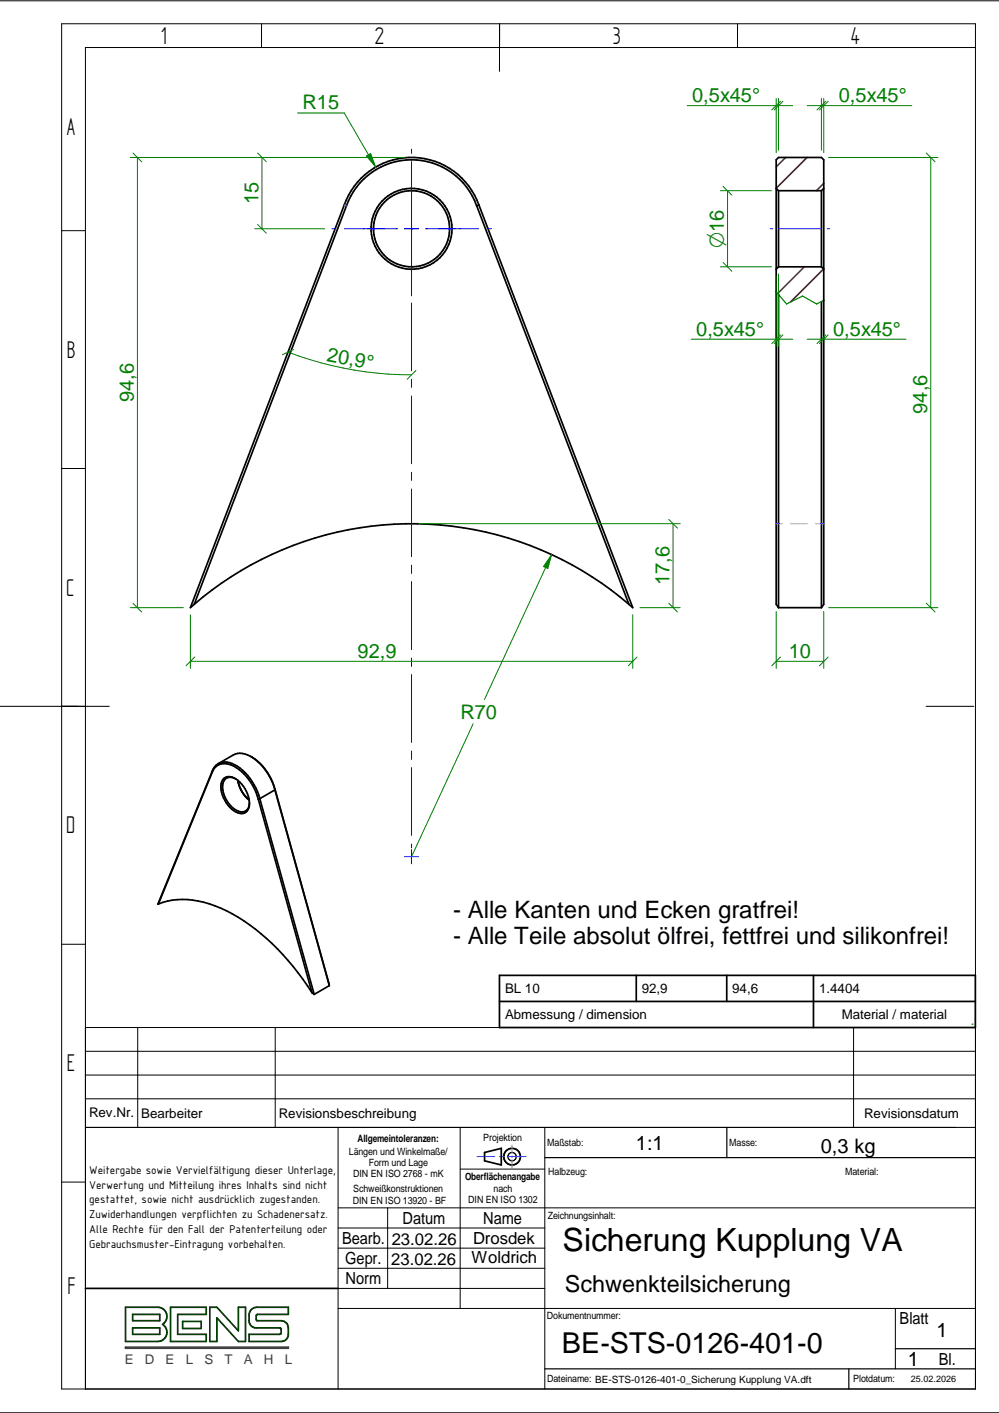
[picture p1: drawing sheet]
<svg xmlns="http://www.w3.org/2000/svg" width="210mm" height="297mm" viewBox="0 0 210 297" stroke-linecap="round" stroke-linejoin="round" font-family="sans-serif">
<g fill="none" stroke="#000" stroke-width=".21">
<path d="M0 .2h209.9M13 5h192v287h-192zM54.9 5v5M105 5l-.1 10M155 5v5M205 10h-187.1v282M13 48.5h4.9M13 98.5h4.9M0 148.5h23M194.6 148.5h10M13 198.5h4.9M17.9 216h187.1"/>
<path d="M28.9 216v21M57.8 216v21M179.3 216v21M17.9 226h187.1M17.9 237h187.1M17.9 231h187.1M17.9 221h187.1M71 237v55M96.7 237v38.1M114.5 237v55M13 248.5h4.9M71 258.1h43.5"/>
<path d="M71 253.9h134M81.4 253.9v16.9M96.7 245.8h17.8M71 275.1h134M71 262.4h43.5M71 266.6h43.5M71 270.8h43.5M188.1 275.1v12.7M0 297h209.9"/>
</g>
<g fill="none" stroke="#000" stroke-width=".25">
<path d="M152.7 237v6.4M114.5 243.4h90.5M114.5 287.8h90.5M178.4 287.8v4.2M188.1 283.5h16.9"/>
<circle cx="107.6" cy="243.2" r=".87"/>
</g>
<g fill="none" stroke="#000" stroke-width=".36">
<path d="M163.1 39.6l.5 .5M173.1 39.6l-.5 .5M72.3 43.1l.5 .2M72.3 43.1l-32.3 84.6 .8-.7M72.8 43.3l-32 83.7M100.2 43.3l31.9 83.7M100.6 43.1l-.5 .2a14.5 14.5 0 0 0-13.6-9.7 14.5 14.5 0 0 0-13.7 9.7M100.6 43.1a15 15 0 0 0-14.1-10 15 15 0 0 0-14.2 10M100.6 43.1l32.3 84.6-.8-.7M163.6 56.1l-.5 .5M163.6 40.1h9M163.6 40.1v16"/>
<path d="M163.6 56.1h9M172.6 40.1v16M172.6 56.1l.5 .5M163.6 61.9v65.8M172.6 63.4v64.3M132.1 127a70 70 0 0 0-91.3 0M163.6 127.7l-.5-.7v-93.4l.5-.5h9l.5 .5v93.4l-.5 .7M163.6 127.7h9M101.8 242.3l3.5-.9v3.5l-3.5-.9zM17.9 270.8h53.1"/>
<circle cx="86.5" cy="48.1" r="8"/>
<circle cx="86.5" cy="48.1" r="8.5"/>
<circle cx="107.6" cy="243.2" r="1.75"/>
</g>
<path d="M100.2 243.1h3.8M104.9 243.1h1M106.8 243.1h3.8M107.6 240.7v1.8M107.6 242.9v.5M107.6 243.8v1.8" fill="none" stroke="#229aff" stroke-width=".21"/>
<path d="M26.4 274.8h6.7a1.95 1.95 0 0 1 1.9 1.4 1.95 1.95 0 0 1-.8 2.2 1.95 1.95 0 0 1 .8 2.2 1.95 1.95 0 0 1-1.9 1.4h-6.7zM27.9 276.3h5.7v1.3h-5.7zM27.9 279.1h5.7v1.4h-5.7zM35.8 274.8h7.5v1.5h-6v4.2h6v1.5h-7.5zM38.4 277.8h3.9v1.5h-3.9zM44.1 274.8h1.5l4.5 5v-5h1.5v7.2h-1.5l-4.5-5v5h-1.5zM52.7 275.4l.6-.4 .7-.2h6.6v1.5h-6.5l-.3 .3v.7l.2 .3h5.1l.6 .2a1.49 1.49 0 0 1 .9 1.3 2.9 2.9 0 0 1-.3 2.3l-.6 .5-.6 .1h-6.8v-1.5h6.5l.3-.3v-.8l-.3-.3h-5.3l-.8-.5a3.4 3.4 0 0 1-.2-2.9z" fill="none" stroke="#004000" stroke-width=".36"/>
<path d="M26.4 283.2h34.2v.2h-34.2z" fill="none" stroke="#3f3f3f" stroke-width=".36"/>
<path d="M163.1 61.3l2.2 2.6 3.3-1.7 3 1.7 1.5-.7M204.2 215.3h.1M204.2 216h.1" fill="none" stroke="#008000" stroke-width=".25"/>
<path d="M72.3 43.1l.2 .1M72.7 43.2l.1 .1M163.1 110.1h1.2M166.1 110.1h3.5M171.4 110.1h1.7" fill="none" stroke="#f0f" stroke-width=".25"/>
<path d="M165.1 33.1l-2 2M169.6 33.1l-6.5 6.5M173.1 38.5l-1.6 1.6M169 56.1l-5.6 5.6M173 56.6l-6.9 6.9" fill="none" stroke="#f00" stroke-width=".36"/>
<g fill="none" stroke="#00f" stroke-width=".21">
<path d="M86.5 31.3v.9M86.5 34v28.2M69.7 48.1h.9M72.4 48.1h10.1M82.6 48.1h.9M85 48.1h3M89.5 48.1h.8M90.5 48.1h10.1M102.3 48.1h.9M86.5 63.7v14.3M86.5 79.7v1.7M86.5 83.2v14.3"/>
<path d="M86.5 99.3v1.7M86.5 102.8v14.2M86.5 118.8v1.7M86.5 122.3v14.3M86.5 138.3v1.8M86.5 141.8v14.3M86.5 157.9v1.7M86.5 161.4v14.2M86.5 177.4v.8"/>
</g>
<g fill="none" stroke="#008000" stroke-width=".21">
<path d="M62.5 23.7h9.8l6.6 11.4M77 32.8l.9-.5 1 2.8zM144.4 22.2h22.2M163.1 20.7v11.4M163.6 20.7v10.9M164 21.3l-1.8 1.8M164.5 21.3l-1.8 1.8M169.6 22.2h22M172.6 20.7v10.9M173.1 20.7v11.4M173.5 21.3l-1.8 1.8M174 21.3l-1.8 1.8"/>
<path d="M174.1 33.1h23M194.6 32.2l1.9 1.8M195.6 33.1v94.6M163.1 128.5v12M163.1 139h10M164 138.1l-1.8 1.9M173.1 128.5v12M174 138.1l-1.8 1.9M174.1 127.7h23M194.6 126.8l1.9 1.9"/>
</g>
<path d="M77 32.8l.9-.5 1 2.8z" fill="#008000"/>
<g fill="none" stroke="#008000" stroke-width=".21">
<path d="M151.9 39.2l1.9 1.8M151.4 40.1h10.7M151.4 56.1h10.7M151.9 55.2l1.9 1.8M152.9 40.1v16M163.1 58.1v14.7M163.6 57.6v15.2M145.2 71.3h21.4M164 70.4l-1.8 1.8M164.5 70.4l-1.8 1.8M169.6 71.3h20.8M173.5 70.4l-1.8 1.8"/>
<path d="M174 70.4l-1.8 1.8M115.9 116.6l-.8 2.9-.9-.4zM115.9 116.6l-14.1 30.4M99.4 152.1l-12.9 28"/>
</g>
<path d="M86.5 178.6v3M85 180.1h3" fill="none" stroke="#00f" stroke-width=".21"/>
<path d="M115.9 116.6l-.8 2.9-.9-.4z" fill="#008000"/>
<g fill="none" stroke="#008000" stroke-width=".21">
<path d="M27.4 33.1h57.6M27.9 32.2l1.9 1.8M28.9 33.1v94.6M54.1 32.2l1.9 1.8M55 33.1v15M53.5 48.1h14.7M54.1 47.2l1.9 1.8M60.5 74a73.1 73.1 0 0 0 26 4.8M61.7 73.5l-2.4 1.1M87.4 77.9l-1.8 1.8M88 110.1h54.9M140.5 109.2l1.8 1.8"/>
<path d="M141.4 110.1v17.6M27.4 127.7h11.1M27.9 126.8l1.9 1.9M40 129.2v11.3M40 139h92.9M40.9 138.1l-1.8 1.9M132.9 129.2v11.3M133.9 138.1l-1.9 1.9M134.5 127.7h8.4M140.5 126.8l1.8 1.9"/>
</g>
<path d="M161.8 48.1h.6M163.6 48.1h9M173.8 48.1h.5" fill="none" stroke="#00f" stroke-width=".21"/>
<g fill="none" stroke="#000" stroke-width=".36">
<path d="M52.8 159.1a11.9 11.9 0 0 1 5 7M44.6 162.4l-11.3 27.7M44.6 162.4a2.8 2.8 0 0 1 4-1.6 10.7 10.7 0 0 1 5.7 7.2M44.6 162.1l-11.4 28h.1M44.6 162.1v.3M44.6 162.1a3 3 0 0 1 4.7-1.3 11.6 11.6 0 0 1 5.3 7.1M47 163.7a2.28 2.28 0 0 1 3 .4 6.2 6.2 0 0 1 2.3 5.7 1.73 1.73 0 0 1-2.8 .8 6.1 6.1 0 0 1-2.9-6.3zM49.5 163.7a1.74 1.74 0 0 0-2-.1 1.74 1.74 0 0 0-.7 2 5.8 5.8 0 0 0 3.8 5.1 1.64 1.64 0 0 0 1.8-1.9M50 164.1a6.2 6.2 0 0 0 2.4 4.1 7 7 0 0 1-2.4-4.1M54.2 160.1a4.6 4.6 0 0 0-5.2-1.4l-3.2 1.8M54.3 168l11.3 40.7M54.6 167.9l-.3 .1"/>
<path d="M54.6 167.9l11.4 41.1M54.6 160.5a12.5 12.5 0 0 1 3.2 5.4M57.8 166.1l-3.2 1.8M57.8 166.1l11.4 41.1M57.8 165.9l11.4 41.3M57.8 165.9v.2M33.3 190.1a16.5 16.5 0 0 1 13.1 .8 46 46 0 0 1 19.2 17.8M65.6 208.7l.4 .3M69.2 207.2l-3.2 1.8M104.9 210.5h100M104.9 205h100v11h-100zM133.7 205v5.5"/>
<path d="M152.7 205v5.5M170.9 205v11"/>
</g>
<text font-size="6.7" x="118.2" y="262.9">Sicherung Kupplung VA</text>
<text font-size="6" x="118" y="284.3">BE-STS-0126-401-0</text>
<g font-size="5.8">
<text x="33.8" y="9.2">1</text>
<text x="78.8" y="9.2">2</text>
<text x="128.8" y="9.2">3</text>
<text x="178.8" y="9.2">4</text>
<text x="14" y="28.4">A</text>
<text x="14" y="75.2">B</text>
<text x="13.9" y="125.2">C</text>
<text x="13.9" y="175.2">D</text>
<text x="14" y="225.2">E</text>
<text x="14.2" y="271.9">F</text>
</g>
<g font-size="5">
<text x="95.2" y="192.9">- Alle Kanten und Ecken gratfrei!</text>
<text x="95.2" y="198.5">- Alle Teile absolut ölfrei, fettfrei und silikonfrei!</text>
</g>
<text font-size="4.9" x="118.7" y="271.5">Schwenkteilsicherung</text>
<text font-size="4.6" fill="#008000" x="152.1" y="52.2" transform="rotate(-90 152.1 52.2)">O16</text>
<g font-size="4.2" fill="#008000">
<text x="63.6" y="23">R15</text>
<text x="145.4" y="21.5">0,5x45°</text>
<text x="176.2" y="21.5">0,5x45°</text>
<text x="54.3" y="42.9" transform="rotate(-90 54.3 42.9)">15</text>
<text x="146.3" y="70.6">0,5x45°</text>
<text x="175" y="70.6">0,5x45°</text>
<text x="68.5" y="76" transform="rotate(10 68.5 76)">20,9°</text>
<text x="28.1" y="84.5" transform="rotate(-90 28.1 84.5)">94,6</text>
<text x="194.8" y="87" transform="rotate(-90 194.8 87)">94,6</text>
<text x="140.7" y="123" transform="rotate(-90 140.7 123)">17,6</text>
<text x="75.1" y="138.3">92,9</text>
<text x="165.7" y="138.3">10</text>
<text x="96.8" y="151.1">R70</text>
</g>
<g font-size="4.2">
<text x="133.6" y="241.8">1:1</text>
<text x="172.5" y="242.4">0,3 kg</text>
<text x="196.8" y="281.1">1</text>
<text x="190.8" y="287.1">1</text>
</g>
<g font-size="3.5">
<text x="84.6" y="257.2">Datum</text>
<text x="101.5" y="257.2">Name</text>
<text x="71.9" y="261.5">Bearb.</text>
<text x="82.3" y="261.7">23.02.26</text>
<text x="99.4" y="261.5">Drosdek</text>
<text x="72.5" y="265.7">Gepr.</text>
<text x="72.6" y="269.9">Norm</text>
<text x="82.2" y="265.8">23.02.26</text>
<text x="99.1" y="265.6">Woldrich</text>
<text x="189" y="278.4">Blatt</text>
<text x="197.3" y="286.9">Bl.</text>
</g>
<g font-size="2.8">
<text x="106.1" y="208.7">BL 10</text>
<text x="134.9" y="208.7">92,9</text>
<text x="153.9" y="208.7">94,6</text>
<text x="172.1" y="208.7">1.4404</text>
<text x="106.1" y="214.2">Abmessung / dimension</text>
<text x="176.9" y="214.2">Material / material</text>
<text x="18.7" y="234.9">Rev.Nr.</text>
<text x="29.7" y="234.9">Bearbeiter</text>
<text x="58.6" y="234.9">Revisionsbeschreibung</text>
<text x="181.6" y="234.9">Revisionsdatum</text>
</g>
<g font-size="2.8" fill="#3f3f3f">
<text x="26.2" y="286.8">E</text>
<text x="30.4" y="286.8">D</text>
<text x="34.8" y="286.8">E</text>
<text x="39" y="286.8">L</text>
<text x="42.9" y="286.8">S</text>
<text x="47.2" y="286.8">T</text>
<text x="51.2" y="286.8">A</text>
<text x="55.5" y="286.8">H</text>
<text x="59.8" y="286.8">L</text>
</g>
<g font-size="2.6">
<text x="18.8" y="246.7">Weitergabe sowie Vervielfältigung dieser Unterlage,</text>
<text x="18.8" y="249.9">Verwertung und Mitteilung ihres Inhalts sind nicht</text>
<text x="18.8" y="253">gestattet, sowie nicht ausdrücklich zugestanden.</text>
<text x="18.8" y="256.1">Zuwiderhandlungen verpflichten zu Schadenersatz.</text>
<text x="18.8" y="259.2">Alle Rechte für den Fall der Patenterteilung oder</text>
<text x="18.8" y="262.4">Gebrauchsmuster-Eintragung vorbehalten.</text>
</g>
<g font-size="2.1">
<text x="75.1" y="240">Allgemeintoleranzen:</text>
<text x="101.5" y="239.8">Projektion</text>
<text x="73.3" y="242.8">Längen und Winkelmaße/</text>
<text x="77.5" y="245.1">Form und Lage</text>
<text x="115" y="240.9">Maßstab:</text>
<text x="153.2" y="240.9">Masse:</text>
<text x="74.2" y="247.5">DIN EN ISO 2768 - mK</text>
<text x="74.2" y="250.7">Schweißkonstruktionen</text>
<text x="97.7" y="248">Oberflächenangabe</text>
<text x="103.7" y="250.6">nach</text>
<text x="115.2" y="246.9">Halbzeug:</text>
<text x="177.6" y="247">Material:</text>
<text x="74.1" y="253">DIN EN ISO 13920 - BF</text>
<text x="98.4" y="253">DIN EN ISO 1302</text>
<text x="115.1" y="256.2">Zeichnungsinhalt:</text>
<text x="114.9" y="277.4">Dokumentnummer:</text>
<text x="115" y="290.6">Dateiname: BE-STS-0126-401-0_Sicherung Kupplung VA.dft</text>
<text x="179.3" y="290.6">Plotdatum:</text>
</g>
<text font-size="1.9" x="191.4" y="290.5">25.02.2026</text>
</svg>
